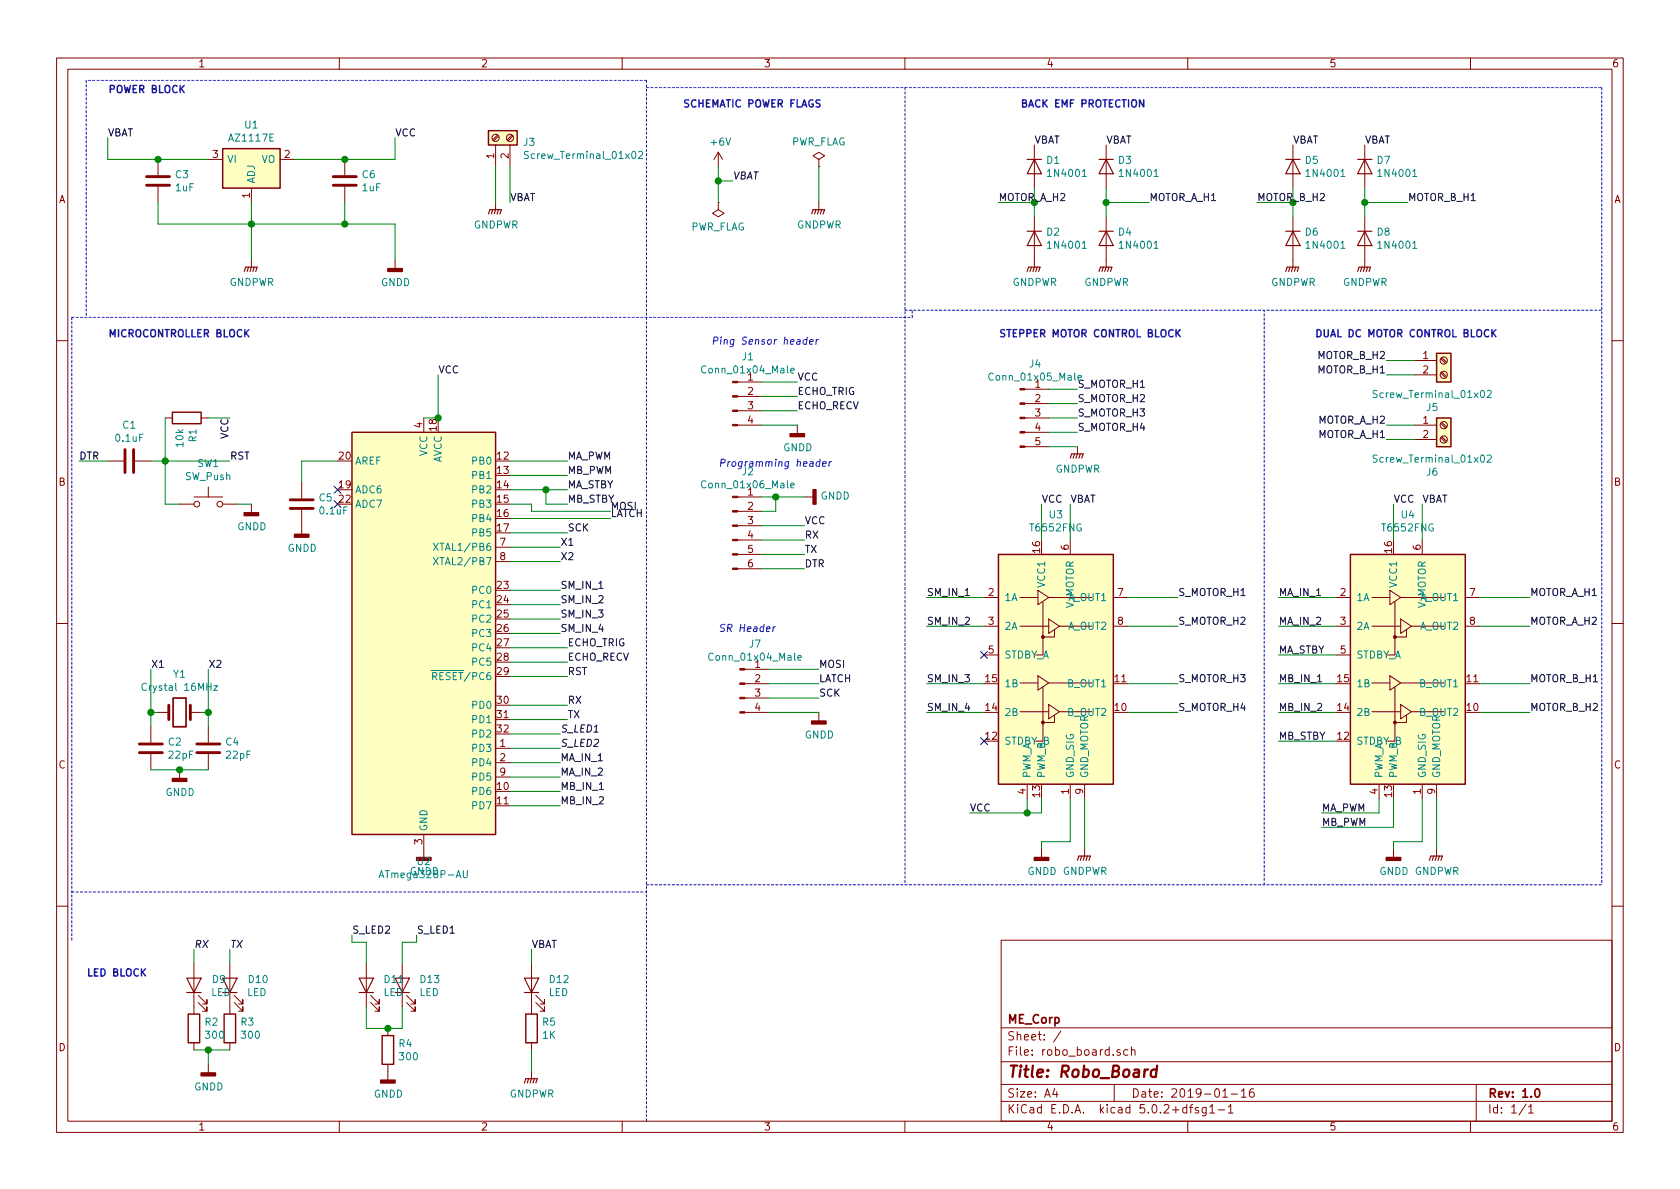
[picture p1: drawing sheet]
EESchema Schematic File Version 4
LIBS:robo_board-cache
EELAYER 26 0
EELAYER END
$Descr A4 11693 8268
encoding utf-8
Sheet 1 1
Title "Robo_Board"
Date "2019-01-16"
Rev "1.0"
Comp "ME_Corp"
Comment1 ""
Comment2 ""
Comment3 ""
Comment4 ""
$EndDescr
$Comp
L Device:C C3
U 1 1
P 1100 1250
F 0 "C3" H 1215 1296 50  0000 L CNN
F 1 "1uF" H 1215 1205 50  0000 L CNN
F 2 "Capacitor_SMD:C_0805_2012Metric" H 1138 1100 50  0001 C CNN
F 3 "~" H 1100 1250 50  0001 C CNN
	1    1100 1250
	1    0    0    -1  
$EndComp
$Comp
L Device:C C6
U 1 1
P 2400 1250
F 0 "C6" H 2515 1296 50  0000 L CNN
F 1 "1uF" H 2515 1205 50  0000 L CNN
F 2 "Capacitor_SMD:C_0805_2012Metric" H 2438 1100 50  0001 C CNN
F 3 "~" H 2400 1250 50  0001 C CNN
	1    2400 1250
	1    0    0    -1  
$EndComp
Wire Wire Line
	1100 1100 750  1100
Wire Wire Line
	2400 1100 2750 1100
Wire Wire Line
	1100 1400 1100 1550
Wire Wire Line
	1100 1550 1750 1550
Connection ~ 1750 1550
Wire Wire Line
	1750 1550 1750 1800
Wire Wire Line
	2400 1400 2400 1550
Wire Wire Line
	2400 1550 1750 1550
Text Label 2750 950  0    50   ~ 0
VCC
Text Label 750  950  0    50   ~ 0
VBAT
Wire Wire Line
	2750 1100 2750 950 
Wire Wire Line
	750  1100 750  950 
$Comp
L Regulator_Linear:AMS1117 U1
U 1 1
P 1750 1100
F 0 "U1" H 1750 1342 50  0000 C CNN
F 1 "AZ1117E" H 1750 1251 50  0000 C CNN
F 2 "Package_TO_SOT_SMD:SOT-223-3_TabPin2" H 1750 1300 50  0001 C CNN
F 3 "http://www.advanced-monolithic.com/pdf/ds1117.pdf" H 1850 850 50  0001 C CNN
	1    1750 1100
	1    0    0    -1  
$EndComp
Wire Wire Line
	1100 1100 1450 1100
Connection ~ 1100 1100
Wire Wire Line
	2050 1100 2400 1100
Connection ~ 2400 1100
Wire Wire Line
	1750 1400 1750 1550
$Comp
L Device:Crystal Y1
U 1 1
P 1250 4950
F 0 "Y1" H 1250 5218 50  0000 C CNN
F 1 "Crystal 16MHz" H 1250 5127 50  0000 C CNN
F 2 "Crystal:Resonator-2Pin_W6.0mm_H3.0mm" H 1250 4950 50  0001 C CNN
F 3 "~" H 1250 4950 50  0001 C CNN
	1    1250 4950
	1    0    0    -1  
$EndComp
$Comp
L Device:C C2
U 1 1
P 1050 5200
F 0 "C2" H 1165 5246 50  0000 L CNN
F 1 "22pF" H 1165 5155 50  0000 L CNN
F 2 "Capacitor_SMD:C_0805_2012Metric" H 1088 5050 50  0001 C CNN
F 3 "~" H 1050 5200 50  0001 C CNN
	1    1050 5200
	1    0    0    -1  
$EndComp
$Comp
L Device:C C4
U 1 1
P 1450 5200
F 0 "C4" H 1565 5246 50  0000 L CNN
F 1 "22pF" H 1565 5155 50  0000 L CNN
F 2 "Capacitor_SMD:C_0805_2012Metric" H 1488 5050 50  0001 C CNN
F 3 "~" H 1450 5200 50  0001 C CNN
	1    1450 5200
	1    0    0    -1  
$EndComp
Wire Wire Line
	1100 4950 1050 4950
Wire Wire Line
	1050 4950 1050 5050
Wire Wire Line
	1400 4950 1450 4950
Wire Wire Line
	1450 4950 1450 5050
Wire Wire Line
	1050 4950 1050 4650
Connection ~ 1050 4950
Wire Wire Line
	1450 4950 1450 4650
Connection ~ 1450 4950
Text Label 1050 4650 0    50   ~ 0
X1
Text Label 1450 4650 0    50   ~ 0
X2
Wire Wire Line
	2950 2900 3050 2900
Wire Wire Line
	3050 2600 3050 2900
Text Label 3050 2600 0    50   ~ 0
VCC
$Comp
L test_lib:T6552FNG U4
U 1 1
P 9700 4500
F 0 "U4" H 9800 5428 50  0000 C CNN
F 1 "T6552FNG" H 9800 5337 50  0000 C CNN
F 2 "Package_SO:HTSSOP-16-1EP_4.4x5mm_P0.65mm_EP3.4x5mm" H 9700 4500 50  0001 C CNN
F 3 "" H 9700 4500 50  0001 C CNN
	1    9700 4500
	1    0    0    -1  
$EndComp
Text Label 9900 3500 0    50   ~ 0
VBAT
Text Label 9700 3500 0    50   ~ 0
VCC
Wire Wire Line
	9900 3500 9900 3750
Wire Wire Line
	9700 3500 9700 3750
Text Label 10650 4150 0    50   ~ 0
MOTOR_A_H1
Text Label 10650 4350 0    50   ~ 0
MOTOR_A_H2
Text Label 10650 4750 0    50   ~ 0
MOTOR_B_H1
Text Label 10650 4950 0    50   ~ 0
MOTOR_B_H2
Wire Wire Line
	10300 4150 10650 4150
Wire Wire Line
	10300 4350 10650 4350
Wire Wire Line
	10300 4750 10650 4750
Wire Wire Line
	10300 4950 10650 4950
Wire Wire Line
	9600 5650 9200 5650
Wire Wire Line
	9600 5550 9600 5650
Wire Wire Line
	9700 5550 9700 5750
Wire Wire Line
	9700 5750 9200 5750
Text Label 9200 5650 0    50   ~ 0
MA_PWM
Text Label 9200 5750 0    50   ~ 0
MB_PWM
Text Label 8900 4150 0    50   ~ 0
MA_IN_1
Text Label 8900 4350 0    50   ~ 0
MA_IN_2
Text Label 8900 4550 0    50   ~ 0
MA_STBY
Text Label 8900 4750 0    50   ~ 0
MB_IN_1
Text Label 8900 4950 0    50   ~ 0
MB_IN_2
Text Label 8900 5150 0    50   ~ 0
MB_STBY
Wire Wire Line
	8900 4150 9300 4150
Wire Wire Line
	8900 4350 9300 4350
Wire Wire Line
	8900 4550 9300 4550
Wire Wire Line
	8900 4750 9300 4750
Wire Wire Line
	8900 4950 9300 4950
Wire Wire Line
	8900 5150 9300 5150
$Comp
L power:GNDPWR #PWR0101
U 1 1
P 10000 5900
F 0 "#PWR0101" H 10000 5700 50  0001 C CNN
F 1 "GNDPWR" H 10004 5746 50  0000 C CNN
F 2 "" H 10000 5850 50  0001 C CNN
F 3 "" H 10000 5850 50  0001 C CNN
	1    10000 5900
	1    0    0    -1  
$EndComp
Wire Wire Line
	10000 5550 10000 5900
$Comp
L power:GNDD #PWR0102
U 1 1
P 9700 5900
F 0 "#PWR0102" H 9700 5650 50  0001 C CNN
F 1 "GNDD" H 9704 5745 50  0000 C CNN
F 2 "" H 9700 5900 50  0001 C CNN
F 3 "" H 9700 5900 50  0001 C CNN
	1    9700 5900
	1    0    0    -1  
$EndComp
Wire Wire Line
	9700 5900 9700 5850
Wire Wire Line
	9700 5850 9900 5850
Wire Wire Line
	9900 5550 9900 5850
$Comp
L Connector:Screw_Terminal_01x02 J6
U 1 1
P 10050 2950
F 0 "J6" H 9970 2625 50  0000 C CNN
F 1 "Screw_Terminal_01x02" H 9970 2716 50  0000 C CNN
F 2 "TerminalBlock_Phoenix:TerminalBlock_Phoenix_MKDS-1,5-2_1x02_P5.00mm_Horizontal" H 10050 2950 50  0001 C CNN
F 3 "~" H 10050 2950 50  0001 C CNN
	1    10050 2950
	1    0    0    -1  
$EndComp
$Comp
L Connector:Screw_Terminal_01x02 J5
U 1 1
P 10050 2500
F 0 "J5" H 9970 2175 50  0000 C CNN
F 1 "Screw_Terminal_01x02" H 9970 2266 50  0000 C CNN
F 2 "TerminalBlock_Phoenix:TerminalBlock_Phoenix_MKDS-1,5-2_1x02_P5.00mm_Horizontal" H 10050 2500 50  0001 C CNN
F 3 "~" H 10050 2500 50  0001 C CNN
	1    10050 2500
	1    0    0    -1  
$EndComp
Text Label 9650 3050 2    50   ~ 0
MOTOR_A_H1
Text Label 9650 2950 2    50   ~ 0
MOTOR_A_H2
Text Label 9650 2600 2    50   ~ 0
MOTOR_B_H1
Text Label 9650 2500 2    50   ~ 0
MOTOR_B_H2
Wire Wire Line
	9850 3050 9650 3050
Wire Wire Line
	9850 2950 9650 2950
Wire Wire Line
	9850 2600 9650 2600
Wire Wire Line
	9650 2500 9850 2500
Text Label 3900 3900 0    50   ~ 0
X2
Wire Wire Line
	3550 3900 3900 3900
$Comp
L test_lib:T6552FNG U3
U 1 1
P 7250 4500
F 0 "U3" H 7350 5428 50  0000 C CNN
F 1 "T6552FNG" H 7350 5337 50  0000 C CNN
F 2 "Package_SO:HTSSOP-16-1EP_4.4x5mm_P0.65mm_EP3.4x5mm" H 7250 4500 50  0001 C CNN
F 3 "" H 7250 4500 50  0001 C CNN
	1    7250 4500
	1    0    0    -1  
$EndComp
Text Label 7450 3500 0    50   ~ 0
VBAT
Text Label 7250 3500 0    50   ~ 0
VCC
Wire Wire Line
	7450 3500 7450 3750
Wire Wire Line
	7250 3500 7250 3750
Text Label 8200 4150 0    50   ~ 0
S_MOTOR_H1
Text Label 8200 4350 0    50   ~ 0
S_MOTOR_H2
Text Label 8200 4750 0    50   ~ 0
S_MOTOR_H3
Text Label 8200 4950 0    50   ~ 0
S_MOTOR_H4
Wire Wire Line
	7850 4150 8200 4150
Wire Wire Line
	7850 4350 8200 4350
Wire Wire Line
	7850 4750 8200 4750
Wire Wire Line
	7850 4950 8200 4950
Text Label 6450 4150 0    50   ~ 0
SM_IN_1
Text Label 6450 4350 0    50   ~ 0
SM_IN_2
Text Label 6450 4750 0    50   ~ 0
SM_IN_3
Text Label 6450 4950 0    50   ~ 0
SM_IN_4
Wire Wire Line
	6450 4150 6850 4150
Wire Wire Line
	6450 4350 6850 4350
Wire Wire Line
	6450 4750 6850 4750
Wire Wire Line
	6450 4950 6850 4950
$Comp
L power:GNDPWR #PWR0103
U 1 1
P 7550 5900
F 0 "#PWR0103" H 7550 5700 50  0001 C CNN
F 1 "GNDPWR" H 7554 5746 50  0000 C CNN
F 2 "" H 7550 5850 50  0001 C CNN
F 3 "" H 7550 5850 50  0001 C CNN
	1    7550 5900
	1    0    0    -1  
$EndComp
Wire Wire Line
	7550 5550 7550 5900
Wire Wire Line
	7250 5900 7250 5850
Wire Wire Line
	7250 5850 7450 5850
Wire Wire Line
	7450 5550 7450 5850
$Comp
L power:GNDD #PWR0104
U 1 1
P 7250 5900
F 0 "#PWR0104" H 7250 5650 50  0001 C CNN
F 1 "GNDD" H 7254 5745 50  0000 C CNN
F 2 "" H 7250 5900 50  0001 C CNN
F 3 "" H 7250 5900 50  0001 C CNN
	1    7250 5900
	1    0    0    -1  
$EndComp
Wire Wire Line
	7250 5550 7250 5650
Wire Wire Line
	7250 5650 7150 5650
Wire Wire Line
	7150 5550 7150 5650
Connection ~ 7150 5650
Wire Wire Line
	7150 5650 6750 5650
Text Label 6750 5650 0    50   ~ 0
VCC
$Comp
L power:GNDPWR #PWR0105
U 1 1
P 1750 1800
F 0 "#PWR0105" H 1750 1600 50  0001 C CNN
F 1 "GNDPWR" H 1754 1646 50  0000 C CNN
F 2 "" H 1750 1750 50  0001 C CNN
F 3 "" H 1750 1750 50  0001 C CNN
	1    1750 1800
	1    0    0    -1  
$EndComp
Wire Wire Line
	1050 5350 1250 5350
$Comp
L power:GNDD #PWR0106
U 1 1
P 1250 5350
F 0 "#PWR0106" H 1250 5100 50  0001 C CNN
F 1 "GNDD" H 1254 5195 50  0000 C CNN
F 2 "" H 1250 5350 50  0001 C CNN
F 3 "" H 1250 5350 50  0001 C CNN
	1    1250 5350
	1    0    0    -1  
$EndComp
Connection ~ 1250 5350
Wire Wire Line
	1250 5350 1450 5350
Wire Wire Line
	2400 1550 2750 1550
Wire Wire Line
	2750 1550 2750 1800
Connection ~ 2400 1550
$Comp
L power:GNDD #PWR0107
U 1 1
P 2750 1800
F 0 "#PWR0107" H 2750 1550 50  0001 C CNN
F 1 "GNDD" H 2754 1645 50  0000 C CNN
F 2 "" H 2750 1800 50  0001 C CNN
F 3 "" H 2750 1800 50  0001 C CNN
	1    2750 1800
	1    0    0    -1  
$EndComp
Text Label 3900 4100 0    50   ~ 0
SM_IN_1
Text Label 3900 4200 0    50   ~ 0
SM_IN_2
Text Label 3900 4300 0    50   ~ 0
SM_IN_3
Text Label 3900 4400 0    50   ~ 0
SM_IN_4
Text Label 3900 5300 0    50   ~ 0
MA_IN_1
Text Label 3900 5400 0    50   ~ 0
MA_IN_2
Text Label 3900 5500 0    50   ~ 0
MB_IN_1
Text Label 3900 5600 0    50   ~ 0
MB_IN_2
Wire Wire Line
	3550 4100 3900 4100
Wire Wire Line
	3550 4200 3900 4200
Wire Wire Line
	3550 4300 3900 4300
Wire Wire Line
	3550 4400 3900 4400
Wire Wire Line
	3550 5300 3900 5300
Wire Wire Line
	3550 5400 3900 5400
Wire Wire Line
	3550 5500 3900 5500
Wire Wire Line
	3550 5600 3900 5600
Text Label 3950 3200 0    50   ~ 0
MA_PWM
Text Label 3950 3300 0    50   ~ 0
MB_PWM
Text Label 3950 3400 0    50   ~ 0
MA_STBY
Text Label 3950 3500 0    50   ~ 0
MB_STBY
Wire Wire Line
	3550 3200 3950 3200
Wire Wire Line
	3550 3300 3950 3300
Wire Wire Line
	3550 3400 3800 3400
Text Label 3950 4500 0    50   ~ 0
ECHO_TRIG
Text Label 3950 4600 0    50   ~ 0
ECHO_RECV
Wire Wire Line
	3550 4500 3950 4500
Wire Wire Line
	3550 4600 3950 4600
$Comp
L power:GNDD #PWR0108
U 1 1
P 2950 5900
F 0 "#PWR0108" H 2950 5650 50  0001 C CNN
F 1 "GNDD" H 2954 5745 50  0000 C CNN
F 2 "" H 2950 5900 50  0001 C CNN
F 3 "" H 2950 5900 50  0001 C CNN
	1    2950 5900
	1    0    0    -1  
$EndComp
Text Label 3950 4700 0    50   ~ 0
RST
Text Label 7500 2700 0    50   ~ 0
S_MOTOR_H1
Text Label 7500 2800 0    50   ~ 0
S_MOTOR_H2
Text Label 7500 2900 0    50   ~ 0
S_MOTOR_H3
Text Label 7500 3000 0    50   ~ 0
S_MOTOR_H4
$Comp
L power:GNDPWR #PWR0109
U 1 1
P 7500 3100
F 0 "#PWR0109" H 7500 2900 50  0001 C CNN
F 1 "GNDPWR" H 7504 2946 50  0000 C CNN
F 2 "" H 7500 3050 50  0001 C CNN
F 3 "" H 7500 3050 50  0001 C CNN
	1    7500 3100
	1    0    0    -1  
$EndComp
$Comp
L Connector:Conn_01x05_Male J4
U 1 1
P 7100 2900
F 0 "J4" H 7206 3278 50  0000 C CNN
F 1 "Conn_01x05_Male" H 7206 3187 50  0000 C CNN
F 2 "Connector_PinSocket_2.54mm:PinSocket_1x05_P2.54mm_Vertical" H 7100 2900 50  0001 C CNN
F 3 "~" H 7100 2900 50  0001 C CNN
	1    7100 2900
	1    0    0    -1  
$EndComp
Wire Wire Line
	7300 2700 7500 2700
Wire Wire Line
	7300 2800 7500 2800
Wire Wire Line
	7300 2900 7500 2900
Wire Wire Line
	7300 3000 7500 3000
Wire Wire Line
	7300 3100 7500 3100
$Comp
L power:GNDPWR #PWR0110
U 1 1
P 7200 1800
F 0 "#PWR0110" H 7200 1600 50  0001 C CNN
F 1 "GNDPWR" H 7204 1646 50  0000 C CNN
F 2 "" H 7200 1750 50  0001 C CNN
F 3 "" H 7200 1750 50  0001 C CNN
	1    7200 1800
	1    0    0    -1  
$EndComp
$Comp
L power:GNDPWR #PWR0111
U 1 1
P 7700 1800
F 0 "#PWR0111" H 7700 1600 50  0001 C CNN
F 1 "GNDPWR" H 7704 1646 50  0000 C CNN
F 2 "" H 7700 1750 50  0001 C CNN
F 3 "" H 7700 1750 50  0001 C CNN
	1    7700 1800
	1    0    0    -1  
$EndComp
Text Label 7200 1000 0    50   ~ 0
VBAT
Text Label 7700 1000 0    50   ~ 0
VBAT
$Comp
L Diode:1N4001 D1
U 1 1
P 7200 1150
F 0 "D1" V 7154 1229 50  0000 L CNN
F 1 "1N4001" V 7245 1229 50  0000 L CNN
F 2 "Diode_SMD:D_0805_2012Metric" H 7200 975 50  0001 C CNN
F 3 "http://www.vishay.com/docs/88503/1n4001.pdf" H 7200 1150 50  0001 C CNN
	1    7200 1150
	0    1    1    0   
$EndComp
$Comp
L Diode:1N4001 D3
U 1 1
P 7700 1150
F 0 "D3" V 7654 1229 50  0000 L CNN
F 1 "1N4001" V 7745 1229 50  0000 L CNN
F 2 "Diode_SMD:D_0805_2012Metric" H 7700 975 50  0001 C CNN
F 3 "http://www.vishay.com/docs/88503/1n4001.pdf" H 7700 1150 50  0001 C CNN
	1    7700 1150
	0    1    1    0   
$EndComp
$Comp
L Diode:1N4001 D2
U 1 1
P 7200 1650
F 0 "D2" V 7154 1729 50  0000 L CNN
F 1 "1N4001" V 7245 1729 50  0000 L CNN
F 2 "Diode_SMD:D_0805_2012Metric" H 7200 1475 50  0001 C CNN
F 3 "http://www.vishay.com/docs/88503/1n4001.pdf" H 7200 1650 50  0001 C CNN
	1    7200 1650
	0    1    1    0   
$EndComp
$Comp
L Diode:1N4001 D4
U 1 1
P 7700 1650
F 0 "D4" V 7654 1729 50  0000 L CNN
F 1 "1N4001" V 7745 1729 50  0000 L CNN
F 2 "Diode_SMD:D_0805_2012Metric" H 7700 1475 50  0001 C CNN
F 3 "http://www.vishay.com/docs/88503/1n4001.pdf" H 7700 1650 50  0001 C CNN
	1    7700 1650
	0    1    1    0   
$EndComp
Wire Wire Line
	7200 1300 7200 1400
Wire Wire Line
	7700 1300 7700 1400
Wire Wire Line
	7200 1400 6950 1400
Connection ~ 7200 1400
Wire Wire Line
	7200 1400 7200 1500
Wire Wire Line
	7700 1400 8000 1400
Connection ~ 7700 1400
Wire Wire Line
	7700 1400 7700 1500
Text Label 8000 1400 0    50   ~ 0
MOTOR_A_H1
Text Label 6950 1400 0    50   ~ 0
MOTOR_A_H2
$Comp
L power:GNDPWR #PWR0112
U 1 1
P 9000 1800
F 0 "#PWR0112" H 9000 1600 50  0001 C CNN
F 1 "GNDPWR" H 9004 1646 50  0000 C CNN
F 2 "" H 9000 1750 50  0001 C CNN
F 3 "" H 9000 1750 50  0001 C CNN
	1    9000 1800
	1    0    0    -1  
$EndComp
$Comp
L power:GNDPWR #PWR0113
U 1 1
P 9500 1800
F 0 "#PWR0113" H 9500 1600 50  0001 C CNN
F 1 "GNDPWR" H 9504 1646 50  0000 C CNN
F 2 "" H 9500 1750 50  0001 C CNN
F 3 "" H 9500 1750 50  0001 C CNN
	1    9500 1800
	1    0    0    -1  
$EndComp
Text Label 9000 1000 0    50   ~ 0
VBAT
Text Label 9500 1000 0    50   ~ 0
VBAT
$Comp
L Diode:1N4001 D5
U 1 1
P 9000 1150
F 0 "D5" V 8954 1229 50  0000 L CNN
F 1 "1N4001" V 9045 1229 50  0000 L CNN
F 2 "Diode_SMD:D_0805_2012Metric" H 9000 975 50  0001 C CNN
F 3 "http://www.vishay.com/docs/88503/1n4001.pdf" H 9000 1150 50  0001 C CNN
	1    9000 1150
	0    1    1    0   
$EndComp
$Comp
L Diode:1N4001 D7
U 1 1
P 9500 1150
F 0 "D7" V 9454 1229 50  0000 L CNN
F 1 "1N4001" V 9545 1229 50  0000 L CNN
F 2 "Diode_SMD:D_0805_2012Metric" H 9500 975 50  0001 C CNN
F 3 "http://www.vishay.com/docs/88503/1n4001.pdf" H 9500 1150 50  0001 C CNN
	1    9500 1150
	0    1    1    0   
$EndComp
$Comp
L Diode:1N4001 D6
U 1 1
P 9000 1650
F 0 "D6" V 8954 1729 50  0000 L CNN
F 1 "1N4001" V 9045 1729 50  0000 L CNN
F 2 "Diode_SMD:D_0805_2012Metric" H 9000 1475 50  0001 C CNN
F 3 "http://www.vishay.com/docs/88503/1n4001.pdf" H 9000 1650 50  0001 C CNN
	1    9000 1650
	0    1    1    0   
$EndComp
$Comp
L Diode:1N4001 D8
U 1 1
P 9500 1650
F 0 "D8" V 9454 1729 50  0000 L CNN
F 1 "1N4001" V 9545 1729 50  0000 L CNN
F 2 "Diode_SMD:D_0805_2012Metric" H 9500 1475 50  0001 C CNN
F 3 "http://www.vishay.com/docs/88503/1n4001.pdf" H 9500 1650 50  0001 C CNN
	1    9500 1650
	0    1    1    0   
$EndComp
Wire Wire Line
	9000 1300 9000 1400
Wire Wire Line
	9500 1300 9500 1400
Wire Wire Line
	9000 1400 8750 1400
Connection ~ 9000 1400
Wire Wire Line
	9000 1400 9000 1500
Wire Wire Line
	9500 1400 9800 1400
Connection ~ 9500 1400
Wire Wire Line
	9500 1400 9500 1500
Text Label 9800 1400 0    50   ~ 0
MOTOR_B_H1
Text Label 8750 1400 0    50   ~ 0
MOTOR_B_H2
Text Notes 7100 750  0    50   ~ 10
BACK EMF PROTECTION
Text Notes 9150 2350 0    50   ~ 10
DUAL DC MOTOR CONTROL BLOCK
Text Notes 6950 2350 0    50   ~ 10
STEPPER MOTOR CONTROL BLOCK
$Comp
L Connector:Screw_Terminal_01x02 J3
U 1 1
P 3450 950
F 0 "J3" V 3416 762 50  0000 R CNN
F 1 "Screw_Terminal_01x02" V 3325 762 50  0000 R CNN
F 2 "TerminalBlock_Phoenix:TerminalBlock_Phoenix_MKDS-1,5-2_1x02_P5.00mm_Horizontal" H 3450 950 50  0001 C CNN
F 3 "~" H 3450 950 50  0001 C CNN
	1    3450 950 
	0    -1   -1   0   
$EndComp
Text Label 3550 1400 0    50   ~ 0
VBAT
$Comp
L power:GNDPWR #PWR0114
U 1 1
P 3450 1400
F 0 "#PWR0114" H 3450 1200 50  0001 C CNN
F 1 "GNDPWR" H 3454 1246 50  0000 C CNN
F 2 "" H 3450 1350 50  0001 C CNN
F 3 "" H 3450 1350 50  0001 C CNN
	1    3450 1400
	1    0    0    -1  
$EndComp
Wire Wire Line
	3450 1150 3450 1400
Wire Wire Line
	3550 1150 3550 1400
Text Notes 750  650  0    50   ~ 10
POWER BLOCK
$Comp
L Connector:Conn_01x04_Male J1
U 1 1
P 5100 2750
F 0 "J1" H 5206 3028 50  0000 C CNN
F 1 "Conn_01x04_Male" H 5206 2937 50  0000 C CNN
F 2 "Connector_PinSocket_2.54mm:PinSocket_1x04_P2.54mm_Vertical" H 5100 2750 50  0001 C CNN
F 3 "~" H 5100 2750 50  0001 C CNN
	1    5100 2750
	1    0    0    -1  
$EndComp
Text Label 5550 2750 0    50   ~ 0
ECHO_TRIG
Text Label 5550 2650 0    50   ~ 0
VCC
Text Label 5550 2850 0    50   ~ 0
ECHO_RECV
$Comp
L power:GNDD #PWR0115
U 1 1
P 5550 2950
F 0 "#PWR0115" H 5550 2700 50  0001 C CNN
F 1 "GNDD" H 5554 2795 50  0000 C CNN
F 2 "" H 5550 2950 50  0001 C CNN
F 3 "" H 5550 2950 50  0001 C CNN
	1    5550 2950
	1    0    0    -1  
$EndComp
Wire Wire Line
	5300 2650 5550 2650
Wire Wire Line
	5300 2750 5550 2750
Wire Wire Line
	5300 2850 5550 2850
Wire Wire Line
	5300 2950 5550 2950
Wire Wire Line
	3550 3800 3900 3800
Wire Wire Line
	3550 4700 3950 4700
Text Label 3900 3800 0    50   ~ 0
X1
Text Label 3950 4900 0    50   ~ 0
RX
Text Label 3950 5000 0    50   ~ 0
TX
Wire Wire Line
	3550 4900 3950 4900
Wire Wire Line
	3550 5000 3950 5000
$Comp
L Connector:Conn_01x06_Male J2
U 1 1
P 5100 3650
F 0 "J2" H 5206 4028 50  0000 C CNN
F 1 "Conn_01x06_Male" H 5206 3937 50  0000 C CNN
F 2 "Connector_PinSocket_2.54mm:PinSocket_1x06_P2.54mm_Vertical" H 5100 3650 50  0001 C CNN
F 3 "~" H 5100 3650 50  0001 C CNN
	1    5100 3650
	1    0    0    -1  
$EndComp
$Comp
L power:GNDD #PWR0116
U 1 1
P 5600 3450
F 0 "#PWR0116" H 5600 3200 50  0001 C CNN
F 1 "GNDD" V 5604 3340 50  0000 R CNN
F 2 "" H 5600 3450 50  0001 C CNN
F 3 "" H 5600 3450 50  0001 C CNN
	1    5600 3450
	0    -1   -1   0   
$EndComp
Wire Wire Line
	5300 3450 5400 3450
Wire Wire Line
	5300 3550 5400 3550
Wire Wire Line
	5400 3550 5400 3450
Connection ~ 5400 3450
Wire Wire Line
	5400 3450 5600 3450
Wire Wire Line
	5300 3650 5600 3650
Text Label 5600 3650 0    50   ~ 0
VCC
Text Label 5600 3850 0    50   ~ 0
TX
Text Label 5600 3750 0    50   ~ 0
RX
Text Label 5600 3950 0    50   ~ 0
DTR
Wire Wire Line
	5300 3950 5600 3950
Wire Wire Line
	5300 3850 5600 3850
Wire Wire Line
	5300 3750 5600 3750
Text Label 550  3200 0    50   ~ 0
DTR
Text Label 1600 3200 0    50   ~ 0
RST
$Comp
L Device:C C1
U 1 1
P 900 3200
F 0 "C1" V 648 3200 50  0000 C CNN
F 1 "0.1uF" V 739 3200 50  0000 C CNN
F 2 "Capacitor_SMD:C_0805_2012Metric" H 938 3050 50  0001 C CNN
F 3 "~" H 900 3200 50  0001 C CNN
	1    900  3200
	0    1    1    0   
$EndComp
$Comp
L Device:R R1
U 1 1
P 1300 2900
F 0 "R1" H 1370 2946 50  0000 L CNN
F 1 "10k" H 1370 2855 50  0000 L CNN
F 2 "Resistor_SMD:R_0805_2012Metric" V 1230 2900 50  0001 C CNN
F 3 "~" H 1300 2900 50  0001 C CNN
	1    1300 2900
	0    1    1    0   
$EndComp
Wire Wire Line
	1050 3200 1150 3200
Connection ~ 1150 3200
Wire Wire Line
	1150 3200 1600 3200
Wire Wire Line
	550  3200 750  3200
Text Label 1600 2900 3    50   ~ 0
VCC
Wire Wire Line
	1450 2900 1600 2900
Wire Wire Line
	1150 3500 1250 3500
$Comp
L Switch:SW_Push SW1
U 1 1
P 1450 3500
F 0 "SW1" H 1450 3785 50  0000 C CNN
F 1 "SW_Push" H 1450 3694 50  0000 C CNN
F 2 "Button_Switch_SMD:SW_SPST_TL3342" H 1450 3700 50  0001 C CNN
F 3 "" H 1450 3700 50  0001 C CNN
	1    1450 3500
	1    0    0    -1  
$EndComp
$Comp
L power:GNDD #PWR0117
U 1 1
P 1750 3500
F 0 "#PWR0117" H 1750 3250 50  0001 C CNN
F 1 "GNDD" H 1754 3345 50  0000 C CNN
F 2 "" H 1750 3500 50  0001 C CNN
F 3 "" H 1750 3500 50  0001 C CNN
	1    1750 3500
	1    0    0    -1  
$EndComp
Wire Wire Line
	1650 3500 1750 3500
Wire Wire Line
	1150 3200 1150 3500
Wire Wire Line
	1150 2900 1150 3200
Wire Wire Line
	2350 3200 2100 3200
Wire Wire Line
	2100 3200 2100 3350
$Comp
L Device:C C5
U 1 1
P 2100 3500
F 0 "C5" H 2215 3546 50  0000 L CNN
F 1 "0.1uF" H 2215 3455 50  0000 L CNN
F 2 "Capacitor_SMD:C_0805_2012Metric" H 2138 3350 50  0001 C CNN
F 3 "~" H 2100 3500 50  0001 C CNN
	1    2100 3500
	1    0    0    -1  
$EndComp
$Comp
L power:GNDD #PWR0118
U 1 1
P 2100 3650
F 0 "#PWR0118" H 2100 3400 50  0001 C CNN
F 1 "GNDD" H 2104 3495 50  0000 C CNN
F 2 "" H 2100 3650 50  0001 C CNN
F 3 "" H 2100 3650 50  0001 C CNN
	1    2100 3650
	1    0    0    -1  
$EndComp
Text Notes 750  2350 0    50   ~ 10
MICROCONTROLLER BLOCK
Wire Notes Line
	500  2200 500  6550
Wire Notes Line
	500  6200 4500 6200
Wire Notes Line
	8800 6150 8800 2150
Wire Notes Line
	6300 2150 11150 2150
Wire Notes Line
	6300 600  6300 6150
Wire Notes Line
	11150 600  11150 6150
Wire Notes Line
	600  550  600  2200
Wire Notes Line
	4500 550  600  550 
Text Notes 4950 2400 0    50   Italic 0
Ping Sensor header
Text Notes 5000 3250 0    50   Italic 0
Programming header
$Comp
L power:GNDPWR #PWR0120
U 1 1
P 5700 1400
F 0 "#PWR0120" H 5700 1200 50  0001 C CNN
F 1 "GNDPWR" H 5704 1246 50  0000 C CNN
F 2 "" H 5700 1350 50  0001 C CNN
F 3 "" H 5700 1350 50  0001 C CNN
	1    5700 1400
	1    0    0    -1  
$EndComp
$Comp
L power:PWR_FLAG #FLG0103
U 1 1
P 5700 1150
F 0 "#FLG0103" H 5700 1225 50  0001 C CNN
F 1 "PWR_FLAG" H 5700 1324 50  0000 C CNN
F 2 "" H 5700 1150 50  0001 C CNN
F 3 "~" H 5700 1150 50  0001 C CNN
	1    5700 1150
	1    0    0    -1  
$EndComp
$Comp
L power:+6V #PWR0119
U 1 1
P 5000 1150
F 0 "#PWR0119" H 5000 1000 50  0001 C CNN
F 1 "+6V" H 5015 1323 50  0000 C CNN
F 2 "" H 5000 1150 50  0001 C CNN
F 3 "" H 5000 1150 50  0001 C CNN
	1    5000 1150
	1    0    0    -1  
$EndComp
$Comp
L power:PWR_FLAG #FLG0101
U 1 1
P 5000 1400
F 0 "#FLG0101" H 5000 1475 50  0001 C CNN
F 1 "PWR_FLAG" H 5000 1573 50  0000 C CNN
F 2 "" H 5000 1400 50  0001 C CNN
F 3 "~" H 5000 1400 50  0001 C CNN
	1    5000 1400
	-1   0    0    1   
$EndComp
Wire Wire Line
	5000 1150 5000 1250
Wire Wire Line
	5000 1250 5100 1250
Connection ~ 5000 1250
Wire Wire Line
	5000 1250 5000 1400
Text Label 5100 1250 0    50   Italic 0
VBAT
Text Label 1350 6600 0    50   Italic 0
RX
Text Label 1600 6600 0    50   Italic 0
TX
$Comp
L Device:LED D10
U 1 1
P 1600 6850
F 0 "D10" V 1638 6733 50  0000 R CNN
F 1 "LED" V 1547 6733 50  0000 R CNN
F 2 "LED_SMD:LED_0805_2012Metric" H 1600 6850 50  0001 C CNN
F 3 "~" H 1600 6850 50  0001 C CNN
	1    1600 6850
	0    -1   -1   0   
$EndComp
$Comp
L Device:R R3
U 1 1
P 1600 7150
F 0 "R3" H 1670 7196 50  0000 L CNN
F 1 "300" H 1670 7105 50  0000 L CNN
F 2 "Resistor_SMD:R_0805_2012Metric" V 1530 7150 50  0001 C CNN
F 3 "~" H 1600 7150 50  0001 C CNN
	1    1600 7150
	1    0    0    -1  
$EndComp
Wire Wire Line
	1600 6600 1600 6700
Wire Wire Line
	1350 6600 1350 6700
Wire Wire Line
	1350 7300 1450 7300
Wire Wire Line
	1450 7300 1450 7400
Connection ~ 1450 7300
Wire Wire Line
	1450 7300 1600 7300
$Comp
L power:GNDD #PWR01
U 1 1
P 1450 7400
F 0 "#PWR01" H 1450 7150 50  0001 C CNN
F 1 "GNDD" H 1454 7245 50  0000 C CNN
F 2 "" H 1450 7400 50  0001 C CNN
F 3 "" H 1450 7400 50  0001 C CNN
	1    1450 7400
	1    0    0    -1  
$EndComp
Text Label 3900 5100 0    50   Italic 0
S_LED1
Text Label 3900 5200 0    50   Italic 0
S_LED2
Wire Wire Line
	3550 5100 3900 5100
Wire Wire Line
	3550 5200 3900 5200
Wire Wire Line
	3950 3500 3800 3500
Wire Wire Line
	3800 3500 3800 3400
Connection ~ 3800 3400
Wire Wire Line
	3800 3400 3950 3400
Wire Wire Line
	3550 3500 3700 3500
Wire Wire Line
	3550 3700 3950 3700
Text Label 4250 3550 0    50   ~ 0
MOSI
Text Label 3950 3700 0    50   ~ 0
SCK
Wire Wire Line
	5700 1150 5700 1400
$Comp
L Device:R R4
U 1 1
P 2700 7300
F 0 "R4" H 2770 7346 50  0000 L CNN
F 1 "300" H 2770 7255 50  0000 L CNN
F 2 "Resistor_SMD:R_0805_2012Metric" V 2630 7300 50  0001 C CNN
F 3 "~" H 2700 7300 50  0001 C CNN
	1    2700 7300
	1    0    0    -1  
$EndComp
Text Label 2900 6500 0    50   ~ 0
S_LED1
Text Label 2450 6500 0    50   ~ 0
S_LED2
Wire Wire Line
	2900 6500 2900 6550
Wire Wire Line
	2900 6550 2800 6550
$Comp
L power:GNDD #PWR02
U 1 1
P 2700 7450
F 0 "#PWR02" H 2700 7200 50  0001 C CNN
F 1 "GNDD" H 2704 7295 50  0000 C CNN
F 2 "" H 2700 7450 50  0001 C CNN
F 3 "" H 2700 7450 50  0001 C CNN
	1    2700 7450
	1    0    0    -1  
$EndComp
Text Label 4250 3600 0    50   ~ 0
LATCH
Wire Wire Line
	3700 3500 3700 3550
Wire Wire Line
	3700 3550 4250 3550
Wire Wire Line
	4250 3600 3550 3600
Text Notes 600  6800 0    50   ~ 10
LED BLOCK
Text Notes 4750 750  0    50   ~ 10
SCHEMATIC POWER FLAGS
$Comp
L Connector:Conn_01x04_Male J7
U 1 1
P 5150 4750
F 0 "J7" H 5256 5028 50  0000 C CNN
F 1 "Conn_01x04_Male" H 5256 4937 50  0000 C CNN
F 2 "Connector_PinSocket_2.54mm:PinSocket_1x04_P2.54mm_Vertical" H 5150 4750 50  0001 C CNN
F 3 "~" H 5150 4750 50  0001 C CNN
	1    5150 4750
	1    0    0    -1  
$EndComp
Text Label 5700 4650 0    50   ~ 0
MOSI
Text Label 5700 4750 0    50   ~ 0
LATCH
Text Label 5700 4850 0    50   ~ 0
SCK
$Comp
L power:GNDD #PWR04
U 1 1
P 5700 4950
F 0 "#PWR04" H 5700 4700 50  0001 C CNN
F 1 "GNDD" H 5704 4795 50  0000 C CNN
F 2 "" H 5700 4950 50  0001 C CNN
F 3 "" H 5700 4950 50  0001 C CNN
	1    5700 4950
	1    0    0    -1  
$EndComp
Wire Wire Line
	5350 4650 5700 4650
Wire Wire Line
	5350 4750 5700 4750
Wire Wire Line
	5350 4850 5700 4850
Wire Wire Line
	5350 4950 5700 4950
NoConn ~ 6850 4550
NoConn ~ 6850 5150
NoConn ~ 2350 3400
NoConn ~ 2350 3500
Text Notes 5000 4400 0    50   Italic 0
SR Header
$Comp
L Device:LED D9
U 1 1
P 1350 6850
F 0 "D9" V 1388 6733 50  0000 R CNN
F 1 "LED" V 1297 6733 50  0000 R CNN
F 2 "LED_SMD:LED_0805_2012Metric" H 1350 6850 50  0001 C CNN
F 3 "~" H 1350 6850 50  0001 C CNN
	1    1350 6850
	0    -1   -1   0   
$EndComp
$Comp
L Device:R R2
U 1 1
P 1350 7150
F 0 "R2" H 1420 7196 50  0000 L CNN
F 1 "300" H 1420 7105 50  0000 L CNN
F 2 "Resistor_SMD:R_0805_2012Metric" V 1280 7150 50  0001 C CNN
F 3 "~" H 1350 7150 50  0001 C CNN
	1    1350 7150
	1    0    0    -1  
$EndComp
$Comp
L Device:LED D12
U 1 1
P 3700 6850
F 0 "D12" V 3738 6733 50  0000 R CNN
F 1 "LED" V 3647 6733 50  0000 R CNN
F 2 "LED_SMD:LED_0805_2012Metric" H 3700 6850 50  0001 C CNN
F 3 "~" H 3700 6850 50  0001 C CNN
	1    3700 6850
	0    -1   -1   0   
$EndComp
$Comp
L Device:R R5
U 1 1
P 3700 7150
F 0 "R5" H 3770 7196 50  0000 L CNN
F 1 "1K" H 3770 7105 50  0000 L CNN
F 2 "Resistor_SMD:R_0805_2012Metric" V 3630 7150 50  0001 C CNN
F 3 "~" H 3700 7150 50  0001 C CNN
	1    3700 7150
	1    0    0    -1  
$EndComp
Wire Wire Line
	3700 6600 3700 6700
$Comp
L power:GNDPWR #PWR03
U 1 1
P 3700 7450
F 0 "#PWR03" H 3700 7250 50  0001 C CNN
F 1 "GNDPWR" H 3704 7296 50  0000 C CNN
F 2 "" H 3700 7400 50  0001 C CNN
F 3 "" H 3700 7400 50  0001 C CNN
	1    3700 7450
	1    0    0    -1  
$EndComp
Wire Wire Line
	3700 7300 3700 7450
Text Label 3700 6600 0    50   ~ 0
VBAT
$Comp
L Device:LED D13
U 1 1
P 2800 6850
F 0 "D13" V 2838 6733 50  0000 R CNN
F 1 "LED" V 2747 6733 50  0000 R CNN
F 2 "LED_SMD:LED_0805_2012Metric" H 2800 6850 50  0001 C CNN
F 3 "~" H 2800 6850 50  0001 C CNN
	1    2800 6850
	0    -1   -1   0   
$EndComp
$Comp
L Device:LED D11
U 1 1
P 2550 6850
F 0 "D11" V 2588 6733 50  0000 R CNN
F 1 "LED" V 2497 6733 50  0000 R CNN
F 2 "LED_SMD:LED_0805_2012Metric" H 2550 6850 50  0001 C CNN
F 3 "~" H 2550 6850 50  0001 C CNN
	1    2550 6850
	0    -1   -1   0   
$EndComp
Wire Wire Line
	2800 6550 2800 6700
Wire Wire Line
	2550 6700 2550 6550
Wire Wire Line
	2550 6550 2450 6550
Wire Wire Line
	2450 6550 2450 6500
Wire Wire Line
	2550 7000 2550 7150
Wire Wire Line
	2550 7150 2700 7150
Wire Wire Line
	2800 7000 2800 7150
Wire Wire Line
	2800 7150 2700 7150
Connection ~ 2700 7150
$Comp
L MCU_Microchip_ATmega:ATmega328P-AU U2
U 1 1
P 2950 4400
F 0 "U2" H 2950 2814 50  0000 C CNN
F 1 "ATmega328P-AU" H 2950 2723 50  0000 C CNN
F 2 "Package_QFP:TQFP-32_7x7mm_P0.8mm" H 2950 4400 50  0001 C CIN
F 3 "http://ww1.microchip.com/downloads/en/DeviceDoc/ATmega328_P%20AVR%20MCU%20with%20picoPower%20Technology%20Data%20Sheet%2040001984A.pdf" H 2950 4400 50  0001 C CNN
	1    2950 4400
	1    0    0    -1  
$EndComp
Connection ~ 3050 2900
Wire Notes Line
	4500 6150 11150 6150
Wire Notes Line
	6350 2200 6350 2150
Wire Notes Line
	500  2200 6350 2200
Wire Notes Line
	4500 600  11150 600 
Wire Notes Line
	4500 550  4500 7800
$EndSCHEMATC
